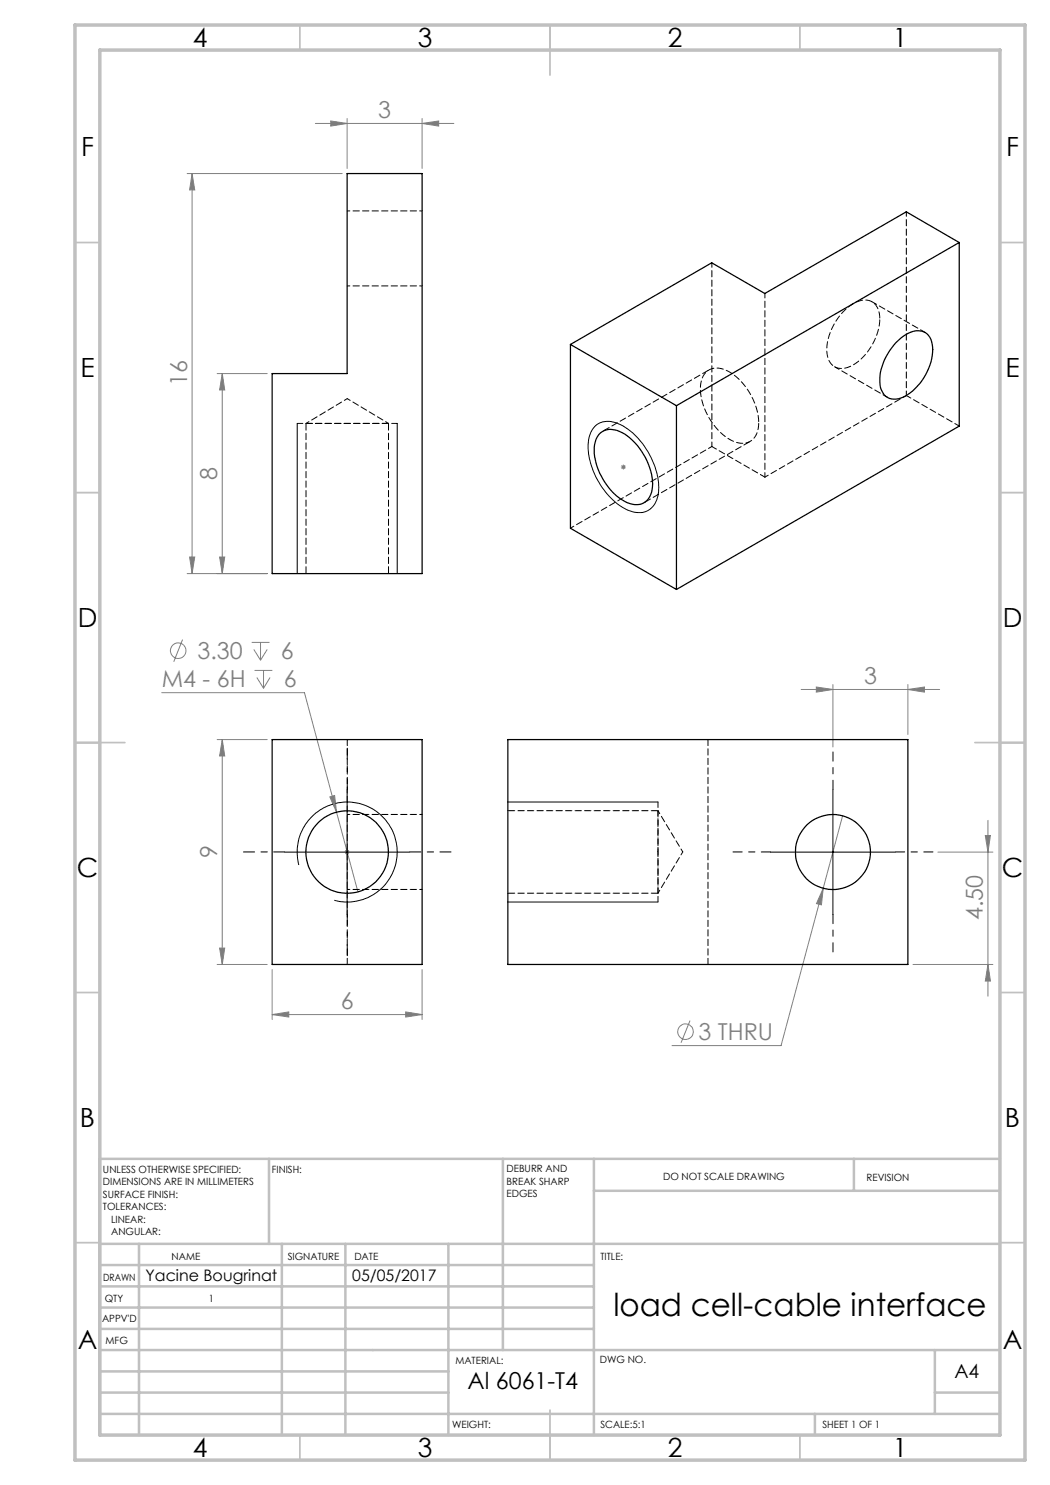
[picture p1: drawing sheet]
<svg xmlns="http://www.w3.org/2000/svg" width="210mm" height="297mm" viewBox="0 0 210 297" stroke-linecap="round" stroke-linejoin="round" font-family="sans-serif">
<g fill="none" stroke="#808080" stroke-width=".2">
<path d="M37.4 34.7h31M38.4 34.7l.5 3.3h-1zM38.4 34.7v80M63.1 24.7h27.7M66.1 24.2l3.3 .5-3.3 .5zM69.4 23.7v10M84.4 24.7l3.3-.5v1zM84.4 23.7v10M43.4 74.7h10M44.4 74.7l.5 3.3h-1zM44.4 74.7v40M124.2 93.4h1"/>
<path d="M124.3 93.1l.7 .7M124.7 92.9v1M125 93.1l-.7 .7M37.4 114.7h16M37.9 111.4h1l-.5 3.3zM43.9 111.4h1l-.5 3.3zM32.3 138.5h28.6l10.7 39.9M36.5 127.9l-1.8 4.5M50.3 128.5h3.6M50.8 129.9l1.3 2.1M50.9 134.1h3.6M51.4 135.5l1.3 2.2"/>
<path d="M52.1 128.5v3.5M52.7 134.1v3.6M53.4 129.9l-1.3 2.1M54 135.5l-1.3 2.2M160.2 137.9h27.7M163.3 137.4l3.3 .5-3.3 .5zM166.6 136.9v12.5M181.6 137.9l3.3-.5v1zM181.6 136.9v10M43.4 147.9h10M44.4 147.9l.5 3.3h-1zM44.4 147.9v45"/>
<path d="M66 159.4l.9-.3 .4 3.4zM68.9 170.4h1M69.1 170l.7 .8M69.4 169.9v1M69.8 170l-.7 .8M164.6 177.7l-.3 3.3-1-.3zM168.5 163.2l-12.3 45.9h-21.8M187.6 170.4h11M197.1 167.1h1l-.5 3.3zM197.6 164.1v35.1M43.4 192.9h10M43.9 189.6h1l-.5 3.3z"/>
<path d="M54.4 193.9v10M84.4 193.9v10M182.6 192.9h16M197.6 192.9l.5 3.3h-1zM54.4 202.9l3.3-.5v1zM54.4 202.9h30M81.1 202.4l3.3 .5-3.3 .5zM138 204.1l-1.8 4.5"/>
<circle cx="35.6" cy="130.1" r="1.55"/>
<circle cx="137.1" cy="206.3" r="1.56"/>
</g>
<path d="M59.4 84.7v30M79.4 84.7v30M119 85.3a4.4 4.4 0 0 1 5.4-.2 15.2 15.2 0 0 1 7.3 13.4 4 4 0 0 1-6.1 3.6 15.1 15.1 0 0 1-7.6-10.1 7.4 7.4 0 0 1 1-6.7zM69.4 157.9v25M166.6 157.9v25M56.9 170.4h25.1M59.8 173a10 10 0 0 1 8.7-12.6 10 10 0 0 1 10.9 10.8 10 10 0 0 1-12.5 8.9M101.6 160.4h30M154.1 170.4h25M101.6 180.4h30" fill="none" stroke="#000" stroke-width=".2"/>
<g fill="none" stroke="#c0c0c0" stroke-width=".35">
<path d="M60 5v5M110 5v10M160 5v5M15 48.5h5M200 48.5h5M15 98.5h5M200 98.5h5M15 148.5h10M195 148.5h10M15 198.5h5M200 198.5h5M15 248.5h5"/>
<path d="M200 248.5h5M60 287v5M110 282v10M160 287v5"/>
</g>
<g fill="none" stroke="#c0c0c0" stroke-width=".5">
<path d="M53.8 231.8v17M100.6 231.8v38.2M118.8 231.8v55.2M118.8 238.2h81.2M170.8 231.8v6.4M200 231.8h-180v55.2M20 248.8h180M20 257.3h98.8M20 253h98.8M27.8 248.8v38.2M56.4 248.8v38.2M69.1 248.8v38.2"/>
<path d="M89.7 248.8v38.2M20 265.8h98.8M20 261.5h98.8M20 278.5h69.7M20 274.3h69.7M20 270h180M187 278.5h13M187 270v12.8M20 282.8h180M163 282.8v4.2"/>
</g>
<path d="M15 5h190v287h-190zM20 10h180v277h-180z" fill="none" stroke="#c0c0c0" stroke-width=".7"/>
<path d="M69.5 157.9v-8.3M57 170.4h-8.3M82 170.4h8.2M69.5 182.9v8.2" fill="none" stroke="#000" stroke-width=".2" stroke-dasharray="15.2 1.3 1.3 1.3" stroke-dashoffset="13"/>
<path d="M79.5 84.7h-20M131.6 180.4v-20" fill="none" stroke="#000" stroke-width=".2" stroke-dasharray="1.3 .6" stroke-dashoffset=".2"/>
<path d="M166.6 157.9v-7.5M154.1 170.4h-7.5M179.1 170.4h7.5M166.6 182.9v7.5" fill="none" stroke="#000" stroke-width=".2" stroke-dasharray="15.2 1.3 1.3 1.3" stroke-dashoffset="13.4"/>
<g fill="#808080">
<path d="M66 159.4l1.3 3.1-.4-3.4zM54.4 202.9l3.3-.5v1zM81.1 202.4l3.3 .5-3.3 .5zM163.3 137.4l3.3 .5-3.3 .5zM181.6 137.9l3.3-.5v1zM164.6 177.7l-1.3 3 1 .3zM66.1 24.2l3.3 .5-3.3 .5zM84.4 24.7l3.3-.5v1z"/>
<path d="M44.4 147.9l.5 3.3h-1zM43.9 189.6h1l-.5 3.3zM197.1 167.1h1l-.5 3.3zM197.6 192.9l.5 3.3h-1zM44.4 74.7l.5 3.3h-1zM43.9 111.4h1l-.5 3.3zM38.4 34.7l.5 3.3h-1zM37.9 111.4h1l-.5 3.3z"/>
</g>
<g fill="none" stroke="#000" stroke-width=".25">
<path d="M69.4 34.7h15v80h-30v-40h15zM191.8 48.5v36.7l-56.5 32.7M191.8 48.5l-56.5 32.6M191.8 48.5l-10.5-6.1-28.3 16.3-10.7-6.1-28.2 16.3M114.1 68.9l21.2 12.2M114.1 68.9v36.8l21.2 12.2M179.2 68.5a6.2 6.2 0 0 1 4.8-2.3 3 3 0 0 1 2.5 3.2 11.1 11.1 0 0 1-6.4 10.2 2.95 2.95 0 0 1-4.1-2.7 11.3 11.3 0 0 1 3.2-8.4zM119.9 86.7a3.6 3.6 0 0 1 4.5-.2 12.4 12.4 0 0 1 6 11.4 3.3 3.3 0 0 1-5 2.6 12.4 12.4 0 0 1-6.5-11.6l.3-1zM135.3 81.1v36.8M54.4 147.9h30v45h-30zM101.6 147.9h80v45h-80z"/>
<circle cx="69.4" cy="170.4" r="8.3"/>
<circle cx="166.6" cy="170.4" r="7.5"/>
</g>
<path d="M77.7 84.7h-16.5M69.5 147.9v45M141.6 147.9v45" fill="none" stroke="#000" stroke-width=".2" stroke-dasharray="1.3 .6"/>
<path d="M69.5 57.2h15M84.5 42.2h-15M69.5 177.9h15M84.5 162.9h-15" fill="none" stroke="#000" stroke-width=".2" stroke-dasharray="1.3 .6" stroke-dashoffset=".8"/>
<path d="M141.8 74l-21.2 12.2M176 63.8a11.3 11.3 0 0 1-6.5 9.7 2.95 2.95 0 0 1-4.1-2.8 11.2 11.2 0 0 1 6.1-10.4 3 3 0 0 1 4.4 2.9l.1 .6M151.7 84.5a12.6 12.6 0 0 0-6.6-10.5 3.4 3.4 0 0 0-5 3.2 12.5 12.5 0 0 0 6.6 11.1 3.4 3.4 0 0 0 5-3.2v-.6M128.8 100.5l21.2-12.2" fill="none" stroke="#000" stroke-width=".2" stroke-dasharray="1.3 .6" stroke-dashoffset="-.2"/>
<path d="M153 95.4l28.3-16.3M114.1 105.6l28.3-16.3" fill="none" stroke="#000" stroke-width=".2" stroke-dasharray="1.3 .6" stroke-dashoffset=".5"/>
<path d="M166.9 73.3l10.6 6.2M181.3 79.1l10.6 6.1M185 66.5l-10.6-6.1M153 95.4l-10.6-6.1" fill="none" stroke="#000" stroke-width=".2" stroke-dasharray="1.3 .6" stroke-dashoffset=".2"/>
<path d="M153 58.7v36.7M181.3 42.4v36.7M142.4 89.3v-36.7" fill="none" stroke="#000" stroke-width=".2" stroke-dasharray="1.3 .6" stroke-dashoffset=".4"/>
<path d="M131.6 170.4v-8.3M131.6 178.6v-8.2" fill="none" stroke="#000" stroke-width=".2" stroke-dasharray="1.3 .6" stroke-dashoffset=".3"/>
<path d="M69.5 79.7l-8.3 5M77.7 84.7l-8.2-5M131.6 178.6l5-8.2M136.6 170.4l-5-8.3" fill="none" stroke="#000" stroke-width=".2" stroke-dasharray="1.3 .6" stroke-dashoffset=".6"/>
<path d="M61.2 84.7v30M77.7 114.7v-30M101.6 178.6h30M131.6 162.1h-30" fill="none" stroke="#000" stroke-width=".2" stroke-dasharray="1.3 .6" stroke-dashoffset="-.1"/>
<text font-size="6.3" x="122.7" y="263.2">load cell-cable interface</text>
<g font-size="5.3">
<text x="38.5" y="9.5">4</text>
<text x="83.5" y="9.5">3</text>
<text x="133.6" y="9.5">2</text>
<text x="178.6" y="9.5">1</text>
<text x="16.2" y="31.3">F</text>
<text x="201.2" y="31.3">F</text>
<text x="16.1" y="75.5">E</text>
<text x="201.1" y="75.5">E</text>
<text x="15.5" y="125.5">D</text>
<text x="200.5" y="125.5">D</text>
<text x="15.4" y="175.5">C</text>
<text x="200.4" y="175.5">C</text>
<text x="16" y="225.5">B</text>
<text x="201" y="225.5">B</text>
<text x="15.5" y="269.8">A</text>
<text x="200.5" y="269.8">A</text>
<text x="38.5" y="291.5">4</text>
<text x="83.5" y="291.5">3</text>
<text x="133.6" y="291.5">2</text>
<text x="178.6" y="291.5">1</text>
</g>
<g font-size="4.7" fill="#808080">
<text x="75.7" y="23.7">3</text>
<text x="37.4" y="77.3" transform="rotate(-90 37.4 77.3)">16</text>
<text x="43.4" y="96" transform="rotate(-90 43.4 96)">8</text>
<text x="39.5" y="131.8">3.30</text>
<text x="56.2" y="131.8">6</text>
<text x="32.4" y="137.4">M4 - 6H</text>
<text x="56.7" y="137.4">6</text>
<text x="172.8" y="136.9">3</text>
<text x="43.4" y="171.7" transform="rotate(-90 43.4 171.7)">9</text>
<text x="196.6" y="184" transform="rotate(-90 196.6 184)">4.50</text>
<text x="68.2" y="201.9">6</text>
<text x="139.7" y="208">3 THRU</text>
</g>
<text font-size="4.7" x="93.5" y="277.9">Al 6061-T4</text>
<text font-size="3.9" x="190.9" y="275.5">A4</text>
<g font-size="3.2">
<text x="29.1" y="256.1">Yacine Bougrinat</text>
<text x="70.4" y="256.2">05/05/2017</text>
</g>
<g font-size="2">
<text x="20.6" y="234.6">UNLESS OTHERWISE SPECIFIED:</text>
<text x="20.6" y="237.1">DIMENSIONS ARE IN MILLIMETERS</text>
<text x="20.6" y="239.6">SURFACE FINISH:</text>
<text x="54.4" y="234.6">FINISH:</text>
<text x="101.3" y="234.5">DEBURR AND</text>
<text x="101.3" y="237">BREAK SHARP</text>
<text x="101.3" y="239.5">EDGES</text>
<text x="132.6" y="236">DO NOT SCALE DRAWING</text>
<text x="173.3" y="236.2">REVISION</text>
<text x="20.6" y="242.1">TOLERANCES:</text>
<text x="22.2" y="244.6">LINEAR:</text>
<text x="22.2" y="247.1">ANGULAR:</text>
<text x="34.3" y="252">NAME</text>
<text x="57.5" y="251.9">SIGNATURE</text>
<text x="70.9" y="251.9">DATE</text>
<text x="120.1" y="251.9">TITLE:</text>
<text x="20.6" y="256.1">DRAWN</text>
<text x="20.9" y="260.3">QTY</text>
<text x="41.8" y="260.3">1</text>
<text x="20.4" y="264.4">APPV'D</text>
<text x="21.1" y="268.8">MFG</text>
<text x="91.1" y="272.9">MATERIAL:</text>
<text x="120" y="272.5">DWG NO.</text>
<text x="90.4" y="285.6">WEIGHT:</text>
<text x="120.1" y="285.6">SCALE:5:1</text>
<text x="164.5" y="285.6">SHEET 1 OF 1</text>
</g>
</svg>
